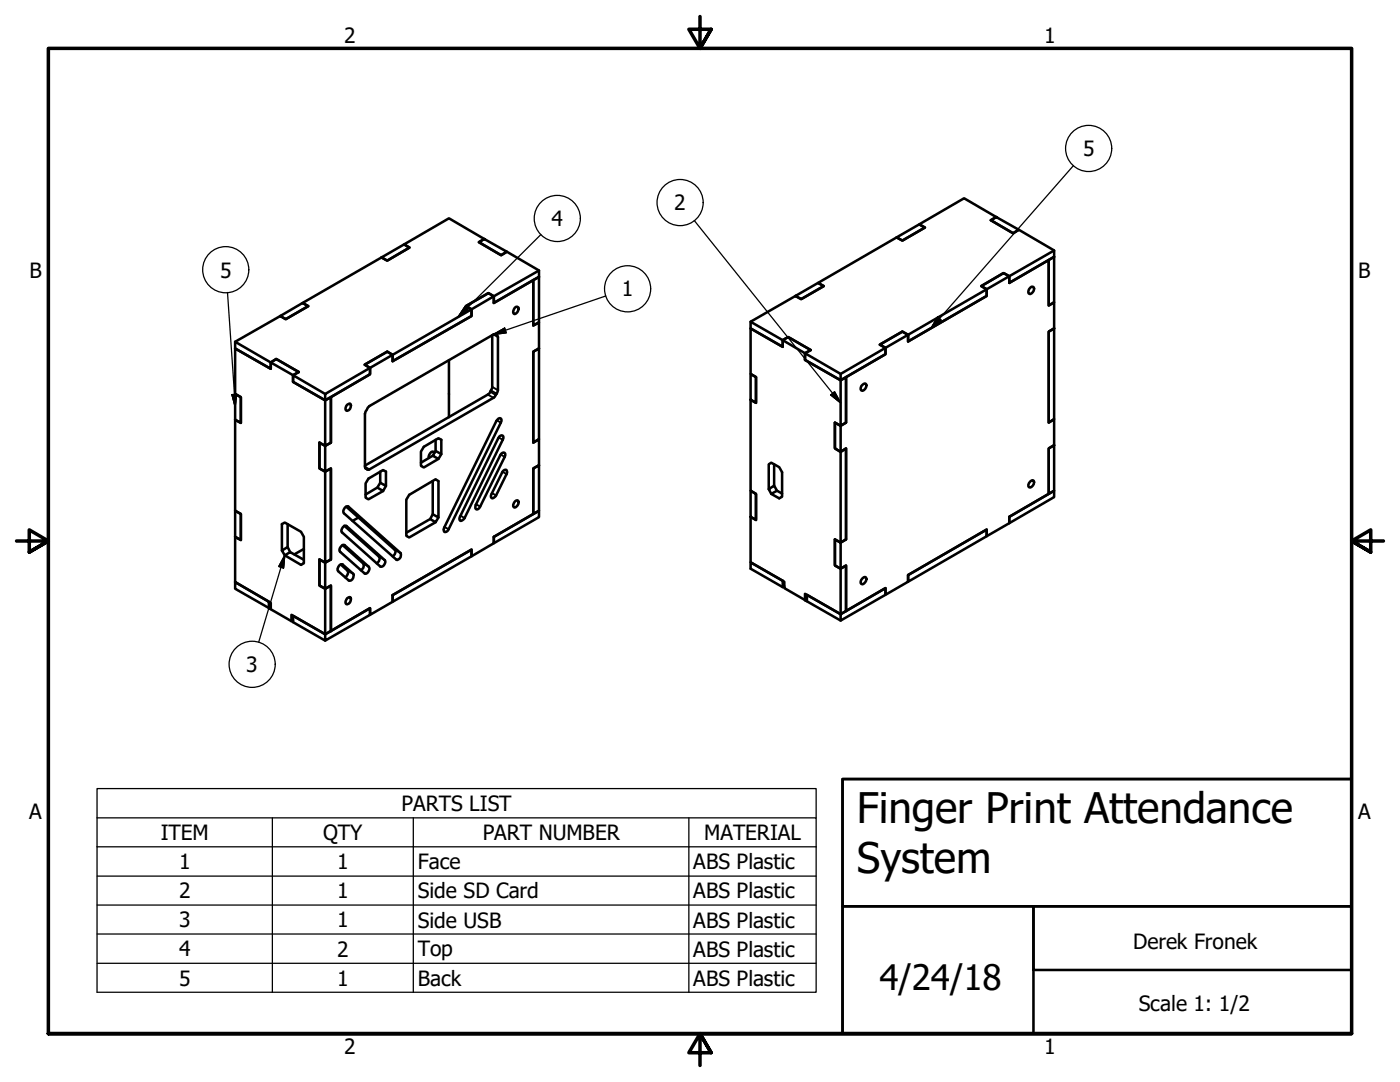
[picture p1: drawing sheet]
<svg xmlns="http://www.w3.org/2000/svg" width="279mm" height="216mm" viewBox="0 0 279 216" stroke-linecap="round" stroke-linejoin="round" font-family="sans-serif">
<!-- layer: Visible Narrow (ANSI) -->
<g fill="none" stroke="#000" stroke-width=".38">
<path d="M97.3 78.7l1.2 .7M97.9 78.2l1 .6M98 77.9l1.1 .6M98.2 77.2l1.2 .7M98.5 66.7l.9 .5M98.8 66.7h.1M72.8 93.2l.9 .5M73 93.5h.2M98.2 98.4l.8 .5M99.2 83.9l.7 .4M99.6 87.3l.7 .5M99.9 90.7l.8 .5"/>
<path d="M100.3 94.1l.8 .5M68.3 112.6h.1M68.6 108.8h.2M69 104.9l.2 .1M69.3 113.9l1.2 .6M69.4 101l.1 .1M72.5 112.5l1.1 .6M75.6 111.1l1.2 .7M78.8 109.7l1.1 .7M88.7 105.2l.8 .4M91.9 102.9l.8 .5M95.1 100.6l.7 .5"/>
</g>
<!-- layer: Visible (ANSI) -->
<g fill="none" stroke="#000" stroke-width=".51">
<path d="M76.1 51.4l4.5-2.6 1.1 .6-4.4 2.6zM95.6 48.3l1-.6 4.6 2.5-1.2 .7zM106.4 55.9l1.2-.7v9.1l-1.2 .7zM107.6 54l-9 5.1v1.4l9-5.3v-1.2l-6.4-3.8-1.2 .7-4.4-2.6 1-.6-7-4.1-9 5.2 1.1 .6-4.4 2.6-1.2-.6-15.7 9.1 1.1 .6-4.5 2.6-1.1-.6-9 5.1M158.7 59.1l4.6-2.6 1.1 .6-4.5 2.6zM178.9 47.4l4.6-2.6 1.1 .6-4.5 2.6zM197.7 43.9l1.1-.6 4.5 2.5-1.1 .7zM205.6 57.4l.3-.2 .4 .1a.96 .96 0 0 1-.9 1.3 .91 .91 0 0 1 .2-1.2zM209.3 51.9l1.1-.7v9.1l-1.1 .7zM210.4 50l-9 5.1v1.4l9-5.3v-1.2l-7.1-4.2-1.1 .7-4.5-2.6 1.1-.6-6.4-3.7-8.9 5.2 1.1 .6-4.5 2.6-1.2-.6-15.6 9.1 1.1 .6-4.5 2.6-1.2-.6-8.9 5.1M46.9 68.2l11.6 6.7 1.1-.7-4.5-2.6-1.1 .7v1.3l-7.1-4.1zM46.9 78.6l1.2 .6v5.2l-1.2-.6z"/>
<path d="M55.9 63.1l4.5-2.6 1.1 .6-4.5 2.6zM59.6 74.2l-1.1 .7v1.3l6.4 3.7 1.1-.7v9.1l-1.1 .7v-9.1l9-5.2v-1.3l-1.1-.6 4.5-2.6 1.1 .6v1.3l15.7-9v-1.4l-1.1-.6 4.5-2.6 1.1 .6-20.2 11.7v1.3l15.7-9v-1.4l-1.1-.6 4.5-2.6 1.1 .6v1.4l7.8-4.6v9.1l1.2-.7v5.2l-1.2 .7v18.1l1.2-.7v5.2l-1.2 .7v9.1l-7.8 4.5v1.3l-4.5 2.6v-1.3l-15.7 9v1.4l-4.5 2.6v-1.4l-7.9 4.6M59.6 74.2l-4.5-2.6-1.1 .7v1.3l-7.1-4.1v9.1l1.2 .6v5.2l-1.2-.6v18.1l1.2 .7v5.2l-1.2-.7v9l6.8 4v1.2l4.5 2.7M64.9 78.6l-6.4-3.7v1.3l6.4 3.7v-1.3l13.5-7.8-1.1-.6-4.5 2.6 1.1 .6v1.3l-7.9 4.5v9.1l-1.1 .7-1.1-.7M89.6 71.9v11.3M98.2 66.9v10.5l-.5 1-24.9 14.5M98.7 66.7l.3 .1M102.7 61.4l.3-.2 .4 .1a.96 .96 0 0 1-.8 1.3 .98 .98 0 0 1 .1-1.2zM106.4 70.2l1.2-.7v18.1l-1.2 .7zM149.8 74.6l1.1 .6v5.2l-1.1-.6zM167.8 74.6l-7.1-4.1v1.3l7.1 4.1v-1.3l13.4-7.8-1.1-.6-4.5 2.6 1.1 .6v1.3l-7.9 4.5v9.1l-1 .7-1.2-.7v5.2l1.2 .7 1-.7v18.1l-1 .7v-23.3l-1.2-.7v5.2l1.2 .7 1-.7v18.1l-1 .7-1.2-.7v5.2l1.2 .7 1-.7v9.1l-1 .7v-14.3l-1.2-.7v5.2l1.2 .7 1-.7v9.1l7.9-4.6v1.4l4.5-2.6v-1.4l15.7-9v1.3l4.5-2.6v-1.3l7.9-4.5v-9.1l1.1-.7v-5.2l-1.1 .7v-18.1l1.1-.7v-5.2l-1.1 .7v-9.1l-7.9 4.6v-1.4l-1.1-.6-4.5 2.6 1.1 .6 4.5-2.6-1.1-.6-4.5 2.6 1.1 .6v1.4l-15.7 9v-1.3l15.7-9.1v1.4l-15.7 9v-1.3l-1.1-.6-4.5 2.6 1.1 .6v1.3l-8.9 5.2v9.1l1-.7v-9.1l-1 .7-7.1-4.1v-1.3l1.1-.7-4.5-2.6-1.1 .7v1.3l-6.4-3.7v-1.3l10.9 6.3 1.1-.7-4.5-2.6-1.1 .7v1.3l-6.4-3.7v9.1l1.1 .6v5.2l-1.1-.6v18.1l1.1 .7v5.2l-1.1-.7v9.1l6.7 3.9v1.2l4.5 2.7v-1.3l6.8 3.9M171.9 77a.68 .68 0 0 1 .9-.4 .96 .96 0 0 1-.9 1.3l-.1-.2z"/>
<path d="M209.3 66.2l1.1-.7v18.1l-1.1 .7zM63.8 88.3v5.2l1.1 .6 1.1-.6v18.1l-1.1 .7-1.1-.7v5.2l1.1 .7 1.1-.7v9.1M63.8 88.3v5.2l1.1 .6 1.1-.6v18.1l-1.1 .7v-23.3zM69.3 80.8l.5-.3a.89 .89 0 0 1 .1 1 .89 .89 0 0 1-.8 .4 .89 .89 0 0 1 .2-1.1zM72.9 93.4l.3 .2M73.4 81.3l.3-.3 24.8-14.3h.3l.5 .2 .1 .3v10.7l-.7 1.3-25.1 14.5-.6-.2-.2-.3v-10.7zM75.3 97.3l-2.3 1.4M75.9 94.1v2.2l1.1 .7v-2.9l-.5-.3-3 1.7-.5 1v2.8l.5 .3 3-1.6M75.9 96.3l-.6 1 1.2 .7 .5-1M86.4 96v6.6l1.1 .7v-7.3l-.6-.4-5.2 3.1-.6 1v7.2l.6 .4 5.2-3.1M86.4 90.9l-2.4 1.4M86.7 90.4l-.1-.2a.94 .94 0 0 0-1 1.2"/>
<path d="M86.9 87.8v2.2l1.2 .6v-2.8l-.6-.4-2.9 1.8-.6 .9v2.9l.6 .3 2.9-1.7M86.9 90l-.5 .9 1.1 .7 .6-1M99.3 83.8l.2-.3h.4l.2 .2-.2 .6-10.4 21.3a.68 .68 0 0 1-.9 .5l-.1-.4 .1-.4zM99.6 87.1l.3-.2h.4l.2 .2-.2 .7-7.6 15.6a.85 .85 0 0 1-.9 .5l-.1-.2 .1-.6zM100 90.6l.3-.2h.4l.1 .5-5 10.2a.64 .64 0 0 1-.8 .5l-.1-.2v-.6zM100.4 94l.5-.3 .2 .1 .1 .4-2.2 4.7a.85 .85 0 0 1-.9 .5l-.1-.2 .1-.6zM106.4 93.5l1.2-.7v9.1l-1.2 .7zM149.8 97.9l1.1 .7v5.2l-1.1-.7zM153.4 97.6v-5l.5-.3 1.6 .9 .6 1v4.9l-.6 .3-1.6-.8 1.2-.7 1 .6M154.5 92.6v4.3M155.1 97.9l-.6-1-1.1 .7 .5 1M205.6 96.1l.5-.3 .2 .1a.96 .96 0 0 1-.9 1.3 .83 .83 0 0 1 .2-1.1z"/>
<path d="M209.3 89.5l1.1-.7v9.1l-1.1 .7zM46.9 116.1l7.1 4.2v1.2l-7.1-4zM46.9 101.9l1.2 .7v5.2l-1.2-.7zM56.3 109.9v-5.3l.5-.3 3.3 1.8 .5 1v5.3l-.5 .3-3.3-1.9 1.1-.6 2.7 1.5M57.4 104.6v4.6M57.9 110.2l-.5-1-1.1 .7 .5 .9M60.6 109.5l-1.9 1.1M63.8 111.6v5.2l1.1 .7 1.1-.7v9.1l-1.1 .7v-14.3zM67.7 112.8l.2-.2h.5l2.2 2.1a.92 .92 0 0 1-1 1.1l-2.1-1.8a.89 .89 0 0 1 .2-1.2zM68 112.6l1.3 1.3a.94 .94 0 0 1-.4 1.3M68.3 108.8h.5l4.8 4.3a.92 .92 0 0 1-.8 1.3l-4.9-4.3a.94 .94 0 0 1 .4-1.3zM68.4 108.8l4.1 3.7a1.07 1.07 0 0 1-.5 1.3"/>
<path d="M68.5 105.2l.2-.2h.5l7.6 6.8a.89 .89 0 0 1-.9 1.2l-7.6-6.8a.81 .81 0 0 1 .2-1zM68.7 104.9l6.9 6.2a.94 .94 0 0 1-.4 1.3M68.8 101.3l.3-.2h.4l10.5 9.5a1.01 1.01 0 0 1-.8 1.2l-10.6-9.4a.89 .89 0 0 1 .2-1.1zM69.1 101.1l9.7 8.6a.87 .87 0 0 1-.4 1.3M69.3 119.4l.5-.3a.89 .89 0 0 1 .1 1 .89 .89 0 0 1-.8 .4 .89 .89 0 0 1 .2-1.1zM71.6 103.3l-1.2 .6M78.4 118.7l15.7-9v1.3l-15.7 9.1zM85.9 103.6l-4.8 2.7M86.4 102.6l-.5 1 1 .6 .6-.9M98.6 107.1l9-5.2v1.3l-9 5.2zM102.7 100.1l.6-.3 .1 .1a.96 .96 0 0 1-.8 1.3 .89 .89 0 0 1 .1-1.1zM156.5 117l-.3 .2v-1.3l-6.4-3.7v1.3l6.4 3.7"/>
<path d="M172.1 115.4l.6-.3a.84 .84 0 0 1 .1 1 .84 .84 0 0 1-.9 .4 .83 .83 0 0 1 .2-1.1zM181.2 114.7l15.7-9v1.3l-15.7 9.1zM201.4 103.1l9-5.2v1.3l-9 5.2zM58.5 123.8l-.3 .2v-1.3l6.7 3.9M64.9 126.6l9-5.3v1.4l-9 5.1zM64.9 126.6l-6.4-3.7v1.2l6.4 3.7M167.8 122.6l8.9-5.3v1.4l-8.9 5.1zM167.8 122.6l-7.1-4.1v1.3l7.1 4"/>
</g>
<!-- layer: Symbol (ANSI) -->
<g fill="none" stroke="#000" stroke-width=".25">
<path d="M214.2 33l-28.3 32.4M45.4 58.4l1.5 22.8M107.9 46.8l-16.5 16.5M120.9 59.1l-22.4 7.6M138.6 44l29.2 36.4M46.3 78.7h.9l-.3 2.5zM92.8 61.2l.7 .7-2.1 1.4zM98.5 66.7l2.2-1.2 .3 .9zM165.8 78.8l.8-.6 1.2 2.2zM187.1 63.2l.7 .7-1.9 1.5zM56.8 110.8l-.2 2.5-1-.3zM56.8 110.8l-5.2 17.3"/>
<path d="M19.4 163.2v-5.8h143.5v5.8M19.4 163.2h143.5v5.8M19.4 163.2v34.8h143.5v-29M19.4 169h143.5M19.4 174.8h143.5M54.4 163.2v34.8M82.5 163.2v34.8M137.5 163.2v34.8M19.4 180.6h143.5M19.4 186.4h143.5M19.4 192.2h143.5"/>
<circle cx="217.3" cy="29.6" r="4.6"/>
<circle cx="45.1" cy="53.8" r="4.6"/>
<circle cx="111.2" cy="43.6" r="4.6"/>
<circle cx="125.3" cy="57.6" r="4.6"/>
<circle cx="135.7" cy="40.4" r="4.6"/>
<circle cx="50.3" cy="132.6" r="4.6"/>
</g>
<!-- layer: Border (ANSI) -->
<path d="M139.7 3.3v6.4l-2.2-3.9h4.4l-2.2 3.9 2.2-3.9M3.3 107.9h6.4l-3.9-2.2v4.5l3.9-2.3-3.9 2.3M276.1 107.9h-6.4l3.9-2.2v4.5l-3.9-2.3 3.9 2.3M9.7 206.2v-196.5h260v196.5h-260h260M141.9 210.1l-2.2-3.9 2.2 3.9h-4.4l2.2-3.9v6.4" fill="none" stroke="#000" stroke-width=".7"/>
<!-- layer: Title (ANSI) -->
<path d="M168.1 155.4h101.6v25.4h-101.6zM168.1 155.4h101.6v50.8h-101.6zM168.1 180.8h38.1v25.4h-38.1zM206.2 180.8h63.5v12.7h-63.5z" fill="none" stroke="#000" stroke-width=".51"/>
<!-- layer: Symbol (ANSI) -->
<path d="M46.3 78.7l.6 2.5zM46.3 78.7h.9l-.3 2.5zM92.8 61.2l-1.4 2.1zM92.8 61.2l.7 .7-2.1 1.4zM98.5 66.7l2.2-1.2zM98.5 66.7l2.2-1.2 .3 .9zM165.8 78.8l2 1.6zM165.8 78.8l.8-.6 1.2 2.2zM187.1 63.2l-1.2 2.2zM187.1 63.2l.7 .7-1.9 1.5zM56.8 110.8l-.2 2.5zM56.8 110.8l-.2 2.5-1-.3z" fill="#000" stroke="#000" stroke-width=".25"/>
<g font-size="8.4">
<text x="171" y="164.1">Finger Print Attendance</text>
<text x="171" y="174.2">System</text>
</g>
<text font-size="7" x="175.5" y="197.6">4/24/18</text>
<g font-size="4.2">
<text x="68.7" y="8.6">2</text>
<text x="208.4" y="8.6">1</text>
<text x="216.2" y="31.1">5</text>
<text x="134.6" y="42">2</text>
<text x="110" y="45.1">4</text>
<text x="5.9" y="55.5">B</text>
<text x="43.9" y="55.4">5</text>
<text x="124.1" y="59.1">1</text>
<text x="271.1" y="55.5">B</text>
<text x="49.1" y="134.1">3</text>
<text x="80.1" y="161.9">PARTS LIST</text>
<text x="5.8" y="163.4">A</text>
<text x="32.1" y="167.6">ITEM</text>
<text x="64.5" y="167.6">QTY</text>
<text x="96.3" y="167.6">PART NUMBER</text>
<text x="140.5" y="167.6">MATERIAL</text>
<text x="271" y="163.4">A</text>
<text x="35.8" y="173.4">1</text>
<text x="67.3" y="173.4">1</text>
<text x="83.4" y="173.4">Face</text>
<text x="138.4" y="173.5">ABS Plastic</text>
<text x="35.8" y="179.3">2</text>
<text x="67.3" y="179.2">1</text>
<text x="83.4" y="179.3">Side SD Card</text>
<text x="138.4" y="179.3">ABS Plastic</text>
<text x="35.8" y="185">3</text>
<text x="67.3" y="185">1</text>
<text x="83.4" y="185.1">Side USB</text>
<text x="138.4" y="185.1">ABS Plastic</text>
<text x="35.8" y="190.8">4</text>
<text x="67.3" y="190.9">2</text>
<text x="83.4" y="190.8">Top</text>
<text x="138.4" y="190.9">ABS Plastic</text>
<text x="226.1" y="189.4">Derek Fronek</text>
<text x="35.8" y="196.7">5</text>
<text x="67.3" y="196.7">1</text>
<text x="83.4" y="196.7">Back</text>
<text x="138.4" y="196.7">ABS Plastic</text>
<text x="227.3" y="201.7">Scale 1: 1/2</text>
<text x="68.7" y="210.3">2</text>
<text x="208.4" y="210.3">1</text>
</g>
</svg>
